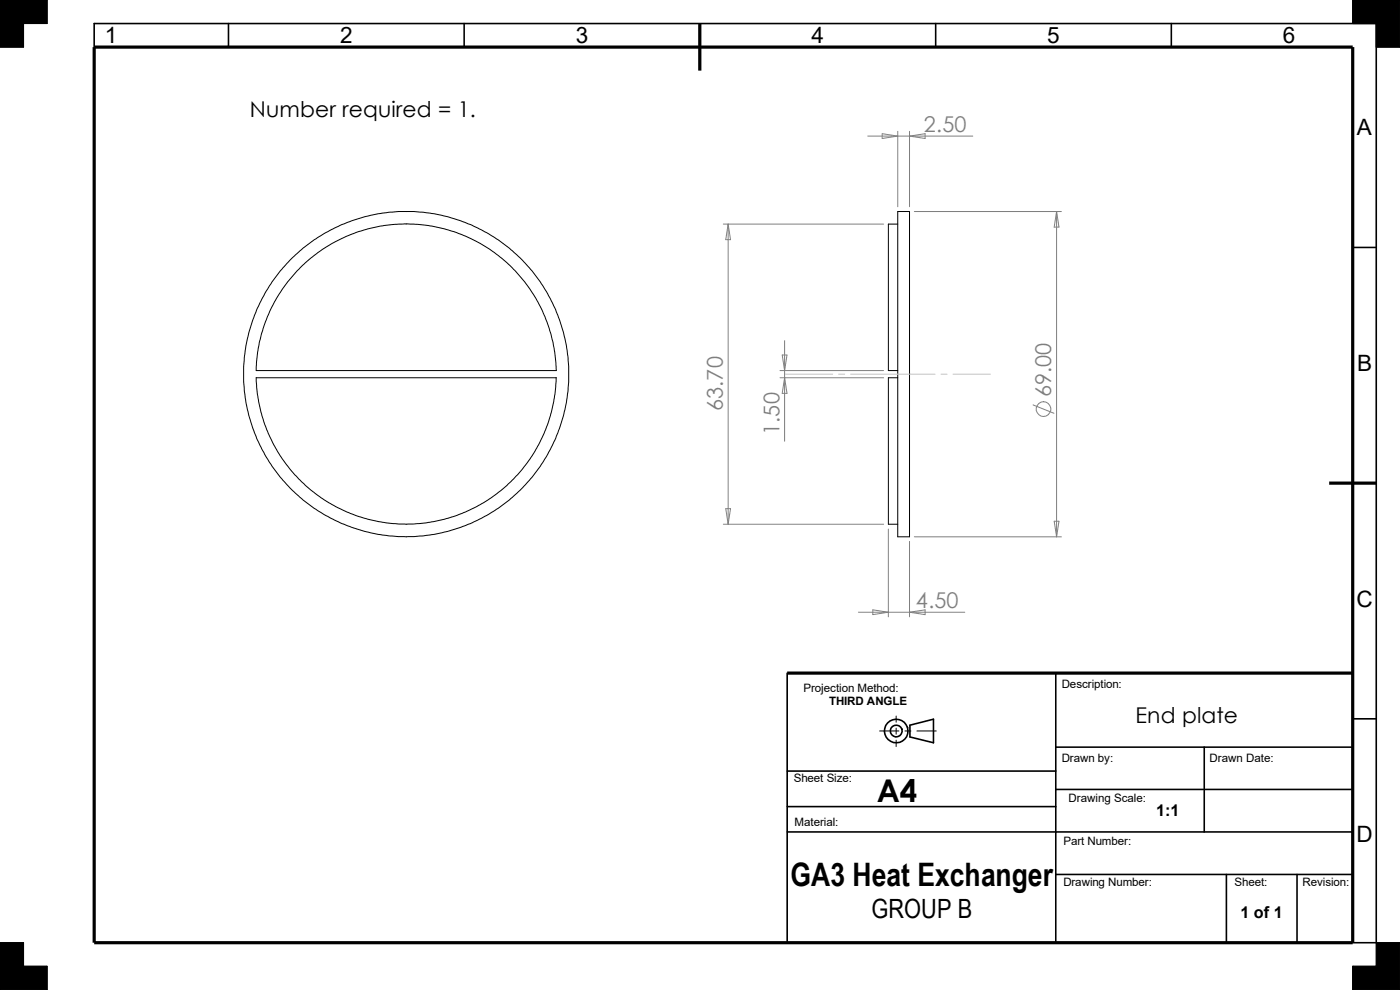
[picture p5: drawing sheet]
<svg xmlns="http://www.w3.org/2000/svg" width="297mm" height="210mm" viewBox="0 0 297 210" stroke-linecap="round" stroke-linejoin="round" font-family="sans-serif">
<g fill="none" stroke="#000" stroke-width=".21">
<path d="M0 0h10v5h-5v5h-5M287 0h10v10h-5v-5h-5zM86.1 47.5h.9a31.8 31.8 0 0 1 31 31.1h-63.6v-.4a31.8 31.8 0 0 1 31.8-30.7M86.1 44.9a34.5 34.5 0 0 1 31.4 48.8 34.5 34.5 0 0 1-57.5 8.2 34.5 34.5 0 0 1 16.6-55.7 31.6 31.6 0 0 1 9.6-1.3M190.5 44.9h2.5v69h-2.5zM190.5 47.5h-2v31.1h2M54.4 80.1h63.6M54.4 80.1a31.8 31.8 0 0 0 31.8 31.1 31.8 31.8 0 0 0 31.8-31.1M190.5 80.1h-2v31.1h2M186.6 155.1h4.1M190.1 151.9v1.3M190.1 154.5v1.2"/>
<path d="M190.1 157v1.4M192 155.1h1.3M194.5 155.1h4.1M0 200h5v5h5v5h-10zM287 205h5v-5h5v10h-10z"/>
</g>
<g fill="#000" stroke="#000" stroke-width=".21">
<path d="M0 0h10v5h-5v5h-5z" fill-rule="evenodd"/>
<path d="M287 0h10v10h-5v-5h-5z" fill-rule="evenodd"/>
<path d="M287 205h5v-5h5v10h-10z" fill-rule="evenodd"/>
<path d="M0 200h5v5h5v5h-10z" fill-rule="evenodd"/>
</g>
<g fill="none" stroke="#000" stroke-width=".34">
<path d="M20 10v-5h272v195h-5M48.5 5v5M98.5 5v5M198.5 5v5M248.5 5v5M287 52.5h5M167 142.8v56.8M193 153.8l5-1.2v5l-5-1.3zM224 158.5h63M224 142.8v56.8M255.5 158.5v18M287 152.5h5"/>
<path d="M167 171.1h57M167 176.5h120M167 163.6h57M224 167.5h63M224 185.5h63M260.2 185.5v14.5M275.2 185.5v14.5"/>
<circle cx="190.1" cy="155.1" r="2.51"/>
<circle cx="190.2" cy="155.1" r="1.25"/>
</g>
<path d="M20 10h267v190h-267zM148.5 5v10M282 102.5h10M167 142.8h120" fill="none" stroke="#000" stroke-width=".68" stroke-linecap="butt"/>
<path d="M166.7 79.4h10M177.9 79.4h1.3M180.5 79.4h17.9M199.6 79.4h1.3M202.2 79.4h7.9" fill="none" stroke="#c0c0c0" stroke-width=".21"/>
<g fill="none" stroke="#808080" stroke-width=".21">
<path d="M184.1 28.9h22.3M187.2 28.4l3.3 .5-3.3 .5zM190.5 27.9v16M193 27.9v16M193 28.9l3.3-.5v1zM153.5 47.5h34M154.5 47.5v63.7M154.5 47.5l.5 3.3h-1zM194 44.9h31.2M224.2 44.9v69M224.2 44.9l.5 3.3h-1.1zM165.5 78.6h22"/>
<path d="M165.9 75.3h1.1l-.5 3.3zM166.5 72.3v21.3M165.5 80.1h22M166.5 80.1l.5 3.3h-1.1zM219.2 85.9l4.4 1.8M153.5 111.2h34M154 107.9h1l-.5 3.3zM188.5 112.2v18.7M193 114.9v16M194 113.9h31.2M223.6 110.6h1.1l-.5 3.3zM182.1 129.9h22.6"/>
<path d="M185.2 129.4l3.3 .5-3.3 .5zM193 129.9l3.3-.5v1z"/>
<circle cx="221.4" cy="86.8" r="1.55"/>
</g>
<text font-size="6.9" x="167.7" y="188">GA3 Heat Exchanger</text>
<text font-size="6.6" x="186" y="170.1">A4</text>
<text font-size="5.6" x="184.9" y="194.8">GROUP B</text>
<g font-size="4.8">
<text x="22.2" y="9.2">1</text>
<text x="72.2" y="9.2">2</text>
<text x="122.2" y="9.2">3</text>
<text x="172.2" y="9.2">4</text>
<text x="222.1" y="9.2">5</text>
<text x="272.2" y="9.2">6</text>
<text x="287.9" y="28.7">A</text>
<text x="287.9" y="78.7">B</text>
<text x="287.8" y="128.7">C</text>
<text x="287.8" y="178.7">D</text>
</g>
<g font-size="4.6">
<text x="53" y="24.8">Number required = 1.</text>
<text x="240.9" y="153.3">End plate</text>
</g>
<g font-size="4.6" fill="#808080">
<text x="196" y="27.9">2.50</text>
<text x="153.4" y="87.2" transform="rotate(-90 153.4 87.2)">63.70</text>
<text x="223" y="84.3" transform="rotate(-90 223 84.3)">69.00</text>
<text x="165.4" y="92.3" transform="rotate(-90 165.4 92.3)">1.50</text>
<text x="194.3" y="128.9">4.50</text>
</g>
<g font-size="3.4">
<text x="245.3" y="173">1:1</text>
<text x="263.1" y="194.8">1 of 1</text>
</g>
<g font-size="2.5">
<text x="170.5" y="146.8">Projection Method:</text>
<text x="175.9" y="149.5">THIRD ANGLE</text>
<text x="225.3" y="146">Description:</text>
<text x="225.3" y="161.5">Drawn by:</text>
<text x="256.6" y="161.5">Drawn Date:</text>
<text x="168.4" y="165.9">Sheet Size:</text>
<text x="226.7" y="170.2">Drawing Scale:</text>
<text x="168.6" y="175.2">Material:</text>
<text x="225.6" y="179.2">Part Number:</text>
<text x="225.6" y="187.9">Drawing Number:</text>
<text x="261.9" y="187.9">Sheet:</text>
<text x="276.3" y="187.9">Revision:</text>
</g>
</svg>
